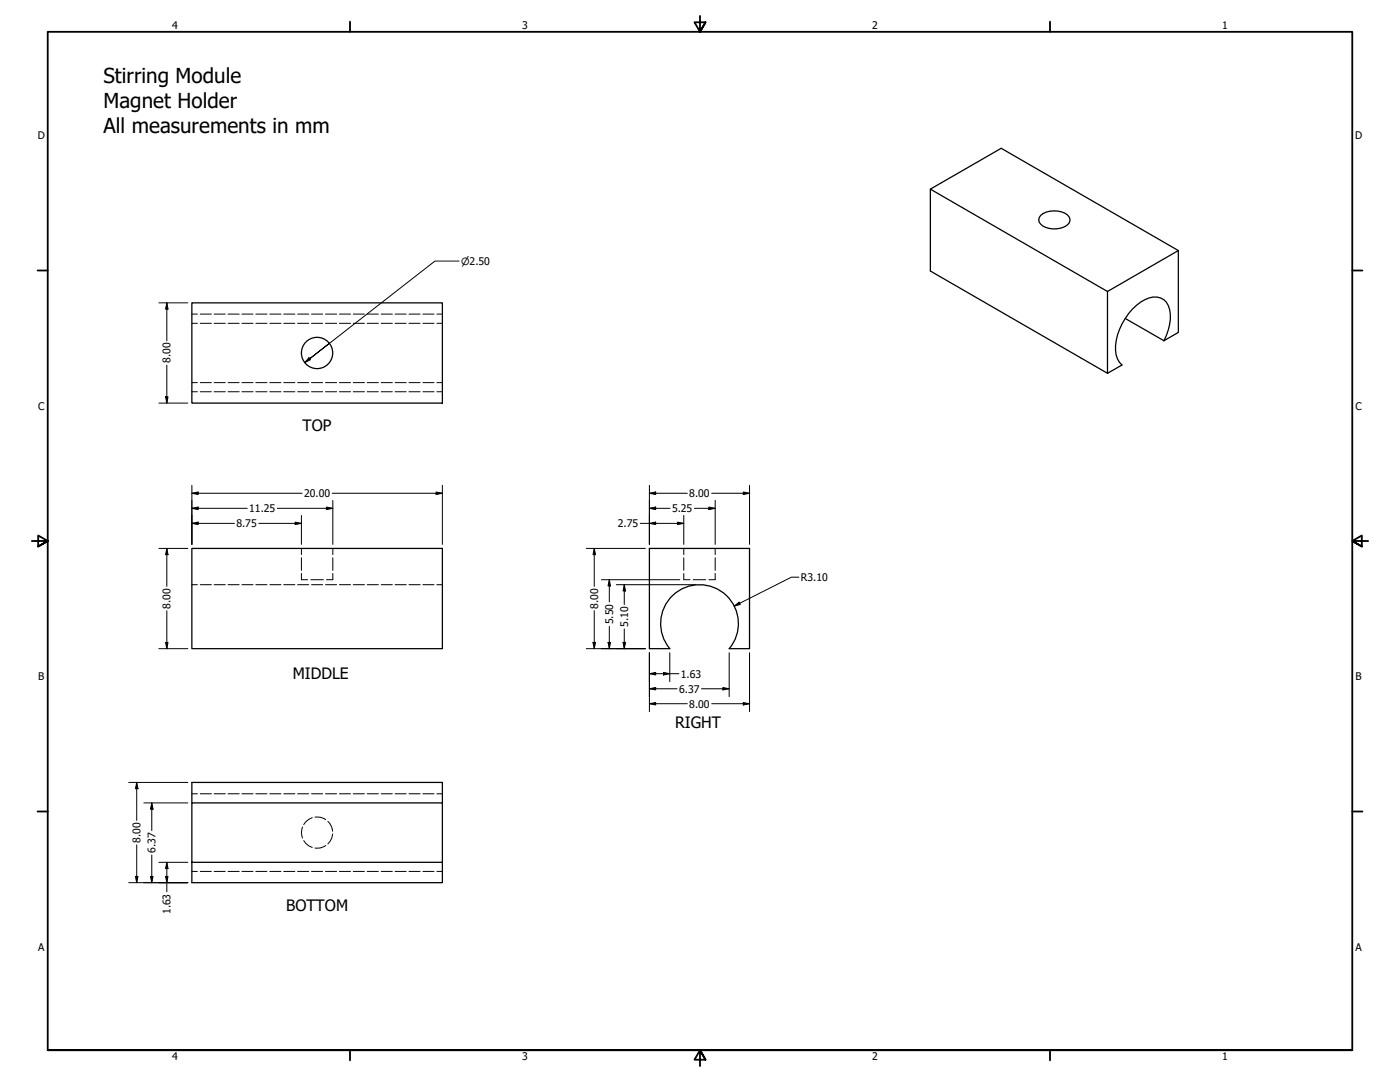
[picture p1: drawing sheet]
<svg xmlns="http://www.w3.org/2000/svg" width="559mm" height="432mm" viewBox="0 0 559 432" stroke-linecap="round" stroke-linejoin="round" font-family="sans-serif">
<!-- layer: Hidden (ANSI) -->
<g fill="none" stroke="#000" stroke-width=".4">
<path d="M76.6 129h2.2M76.6 125.3h2.2M79.9 129h4.5M79.9 125.3h4.5M85.5 129h4.4M85.5 125.3h4.4M91 129h4.5M91 125.3h4.5M96.6 129h4.4M96.6 125.3h4.4M102.1 129h4.5M102.1 125.3h4.5"/>
<path d="M107.7 129h4.4M107.7 125.3h4.4M113.2 129h4.5M113.2 125.3h4.5M118.8 129h4.4M118.8 125.3h4.4M124.3 129h4.5M124.3 125.3h4.5M129.9 129h4.5M129.9 125.3h4.5M135.5 129h4.4M135.5 125.3h4.4"/>
<path d="M141 129h4.5M141 125.3h4.5M146.6 129h4.4M146.6 125.3h4.4M152.1 129h4.5M152.1 125.3h4.5M157.7 129h4.4M157.7 125.3h4.4M163.2 129h4.5M163.2 125.3h4.5M168.8 129h4.4M168.8 125.3h4.4"/>
<path d="M174.4 129h2.2M174.4 125.3h2.2M76.6 152.7h2.2M76.6 156.3h2.2M79.9 152.7h4.5M79.9 156.3h4.5M85.5 152.7h4.4M85.5 156.3h4.4M91 152.7h4.5M91 156.3h4.5M96.6 152.7h4.4M96.6 156.3h4.4"/>
<path d="M102.1 152.7h4.5M102.1 156.3h4.5M107.7 152.7h4.4M107.7 156.3h4.4M113.2 152.7h4.5M113.2 156.3h4.5M118.8 152.7h4.4M118.8 156.3h4.4M124.3 152.7h4.5M124.3 156.3h4.5M129.9 152.7h4.5M129.9 156.3h4.5"/>
<path d="M135.5 152.7h4.4M135.5 156.3h4.4M141 152.7h4.5M141 156.3h4.5M146.6 152.7h4.4M146.6 156.3h4.4M152.1 152.7h4.5M152.1 156.3h4.5M157.7 152.7h4.4M157.7 156.3h4.4M163.2 152.7h4.5M163.2 156.3h4.5"/>
<path d="M168.8 152.7h4.4M168.8 156.3h4.4M174.4 152.7h2.2M174.4 156.3h2.2M120.3 218.9v2.5M132.8 218.9v2.5M272.9 218.9v2.5M285.5 218.9v2.5M76.6 233.3h2.2M79.9 233.3h4.5M85.5 233.3h4.4M91 233.3h4.5"/>
<path d="M96.6 233.3h4.4M102.1 233.3h4.5M107.7 233.3h4.4M113.2 233.3h4.5M118.8 233.3h4.4M120.3 228.9v2.5h2.5M120.3 222.6v5M124.1 231.4h5M124.3 233.3h4.5M129.9 233.3h4.5M132.8 228.9v2.5h-2.5M132.8 222.6v5"/>
<path d="M135.5 233.3h4.4M141 233.3h4.5M146.6 233.3h4.4M152.1 233.3h4.5M157.7 233.3h4.4M163.2 233.3h4.5M168.8 233.3h4.4M174.4 233.3h2.2M272.9 228.9v2.5h2.5M272.9 222.6v5M276.7 231.4h5M285.5 228.9v2.5h-2.5"/>
<path d="M285.5 222.6v5M76.6 316.8h2.2M79.9 316.8h4.5M85.5 316.8h4.4M91 316.8h4.5M96.6 316.8h4.4M102.1 316.8h4.5M107.7 316.8h4.4M113.2 316.8h4.5M118.8 316.8h4.4M124.3 316.8h4.5M129.9 316.8h4.5"/>
<path d="M135.5 316.8h4.4M141 316.8h4.5M146.6 316.8h4.4M152.1 316.8h4.5M157.7 316.8h4.4M163.2 316.8h4.5M168.8 316.8h4.4M174.4 316.8h2.2M120.8 330.1a5.3 5.3 0 0 0 0 4.3M121.2 335.4l2 2.2 1.4 .6M124.6 326.3l-1.4 .7-2 2.1M125.7 326.1a5.8 5.8 0 0 1 4.3 1"/>
<path d="M130 337.4a5.5 5.5 0 0 1-4.3 1M130.9 327.8a5.8 5.8 0 0 1 1.9 3.9M132.8 332.8a5.8 5.8 0 0 1-1.9 4M76.6 347.8h2.2M79.9 347.8h4.5M85.5 347.8h4.4M91 347.8h4.5M96.6 347.8h4.4M102.1 347.8h4.5M107.7 347.8h4.4M113.2 347.8h4.5M118.8 347.8h4.4"/>
<path d="M124.3 347.8h4.5M129.9 347.8h4.5M135.5 347.8h4.4M141 347.8h4.5M146.6 347.8h4.4M152.1 347.8h4.5M157.7 347.8h4.4M163.2 347.8h4.5M168.8 347.8h4.4M174.4 347.8h2.2"/>
</g>
<!-- layer: Visible (ANSI) -->
<g fill="none" stroke="#000" stroke-width=".51">
<path d="M371.3 75.5l70.7 40.8 28.3-16.3M415.5 85.9a8.8 8.8 0 0 1 11.2 .6 2.77 2.77 0 0 1-2 4.1 9 9 0 0 1-9.4-1.2 2.36 2.36 0 0 1 .2-3.5zM470.3 100l-70.7-40.8-28.3 16.3v32.7l70.7 40.8 5.8-3.3a9.8 9.8 0 0 1-2.2-9.9 22.7 22.7 0 0 1 13.2-16.9 6.2 6.2 0 0 1 8.3 6.4 20.3 20.3 0 0 1-2.5 10.7M470.3 100v32.7l-5.7 3.3M442 116.3v32.7M76.6 120.9h100v40h-100zM449.1 127.1l15.5 8.9M76.6 218.9h100v40h-100zM259.2 218.9h40v40h-8.1a15.5 15.5 0 0 0-1.2-21.3 15.5 15.5 0 0 0-21.3 0 15.5 15.5 0 0 0-1.2 21.3h-8.2zM76.6 320.4h100v23.7h-100zM76.6 320.4v-8.1h100v8.1M76.6 344.1v8.2h100v-8.2"/>
<circle cx="126.6" cy="140.9" r="6.2"/>
</g>
<!-- layer: Border (ANSI) -->
<g fill="none" stroke="#000" stroke-width=".72">
<path d="M139.7 8.6v4.1M279.4 6.3v6.4l-2.2-3.8h4.4l-2.2 3.8 2.2-3.8M419.1 8.6v4.1M15 107.9h4M539.8 107.9h4M12.7 215.9h6.3l-3.8-2.2v4.4l3.8-2.2-3.8 2.2M546.1 215.9h-6.3l3.8-2.2v4.4l-3.8-2.2 3.8 2.2M15 323.8h4M539.8 323.8h4M19 419.1v-406.4h520.8v406.4h-520.8h520.8M139.7 419.1v4.1M419.1 419.1v4.1"/>
<path d="M281.6 422.9l-2.2-3.8 2.2 3.8h-4.4l2.2-3.8v6.3"/>
</g>
<!-- layer: Dimension (ANSI) -->
<g fill="none" stroke="#000" stroke-width=".4">
<path d="M63.4 120.9h11.6M66.6 120.9l.5 2.5h-1zM66.6 120.9v15.1M66.1 158.4h1l-.5 2.5zM66.6 145.7v15.2M63.4 160.9h11.6M76.6 196.8l2.5-.5v1.1zM76.6 196.8h44M76.6 193.7v23.6M132.6 196.8h44M132.8 199.7v17.6M174.1 196.3l2.5 .5-2.5 .6z"/>
<path d="M176.6 193.7v23.6M259.2 196.8l2.5-.5v1.1zM259.2 196.8h15.1M259.2 193.7v23.6M284.1 196.8h15.1M285.5 199.7v17.6M296.7 196.3l2.5 .5-2.5 .6zM299.2 193.7v23.6M63.4 218.9h11.6M66.6 218.9l.5 2.5h-1zM66.6 218.9v15.1M76.6 208.9l2.5-.5v.9z"/>
<path d="M76.6 202.9l2.5-.5v1zM76.6 208.9h17M76.6 202.9h22.1M103.3 208.9h17M110.7 202.9h22.1M117.8 208.4l2.5 .5-2.5 .4zM120.3 205.7v11.6M130.3 202.4l2.5 .5-2.5 .5zM234 218.9h23.6M237.2 218.9l.5 2.5h-1zM237.2 218.9v15.1M255.6 208.9h17.3"/>
<path d="M259.2 208.9l2.5-.5v.9zM259.2 202.9l2.5-.5v1zM259.2 202.9h8.2M270.4 208.4l2.5 .5-2.5 .4zM272.9 205.7v11.6M277.2 202.9h8.3M283 202.4l2.5 .5-2.5 .5zM240 231.4h31.4M243.2 231.4l.5 2.4h-1zM243.2 231.4v8.8M246 233.3h31.6M249.2 233.3l.5 2.5h-1z"/>
<path d="M249.2 233.3v8M318.9 230.3h-3l-22.9 11.6M63.4 258.9h11.6M66.1 256.4h1l-.5 2.5zM66.6 243.7v15.2M234 258.9h23.6M236.7 256.4h1l-.5 2.5zM237.2 243.7v15.2M242.7 256.4h1l-.5 2.5zM243.2 250v8.9M248.7 256.4h1l-.5 2.5zM249.2 251v7.9"/>
<path d="M293 241.9l2-1.6 .5 .9zM259.2 268.9l2.5-.5v1zM259.2 274.9l2.5-.5v.9zM259.2 268.9h11.8M259.2 260.5v23.5M259.2 274.9h11.1M264.8 268.4l2.5 .5-2.5 .5zM267.3 260.5v11.5M280 274.9h11M288.5 274.4l2.5 .5-2.5 .4zM291 260.5v17.5M299.2 260.5v23.5"/>
<path d="M259.2 280.8l2.5-.4v.9zM259.2 280.8h15.1M284.1 280.8h15.1M296.7 280.4l2.5 .4-2.5 .5zM51.4 312.3h23.6M54.6 312.3l.5 2.4h-1zM54.6 312.3v15.1M54.6 337.1v15.2M57.4 320.4h17.6M60.6 320.4l.5 2.5h-1zM60.6 320.4v11.1M51.4 352.3h23.6"/>
<path d="M54.1 349.8h1l-.5 2.5zM60.1 349.8h1l-.5 2.5zM60.6 341.2v11.1M63.4 344.1h11.6M66.1 349.8h1l-.5 2.5zM66.6 344.1l.5 2.5h-1zM66.6 344.1v11.8"/>
</g>
<g fill="#000">
<path d="M66.6 120.9l.5 2.5h-1z" fill-rule="evenodd"/>
<path d="M66.1 158.4h1l-.5 2.5z" fill-rule="evenodd"/>
<path d="M76.6 196.8l2.5-.5v1.1z" fill-rule="evenodd"/>
<path d="M174.1 196.3l2.5 .5-2.5 .6z" fill-rule="evenodd"/>
<path d="M259.2 196.8l2.5-.5v1.1z" fill-rule="evenodd"/>
<path d="M296.7 196.3l2.5 .5-2.5 .6z" fill-rule="evenodd"/>
<path d="M76.6 208.9l2.5-.5v.9z" fill-rule="evenodd"/>
<path d="M76.6 202.9l2.5-.5v1z" fill-rule="evenodd"/>
<path d="M117.8 208.4l2.5 .5-2.5 .4z" fill-rule="evenodd"/>
<path d="M130.3 202.4l2.5 .5-2.5 .5z" fill-rule="evenodd"/>
<path d="M259.2 208.9l2.5-.5v.9z" fill-rule="evenodd"/>
<path d="M259.2 202.9l2.5-.5v1z" fill-rule="evenodd"/>
<path d="M270.4 208.4l2.5 .5-2.5 .4z" fill-rule="evenodd"/>
<path d="M283 202.4l2.5 .5-2.5 .5z" fill-rule="evenodd"/>
<path d="M66.6 218.9l.5 2.5h-1z" fill-rule="evenodd"/>
<path d="M237.2 218.9l.5 2.5h-1z" fill-rule="evenodd"/>
<path d="M243.2 231.4l.5 2.4h-1z" fill-rule="evenodd"/>
<path d="M249.2 233.3l.5 2.5h-1z" fill-rule="evenodd"/>
<path d="M66.1 256.4h1l-.5 2.5z" fill-rule="evenodd"/>
<path d="M236.7 256.4h1l-.5 2.5z" fill-rule="evenodd"/>
<path d="M242.7 256.4h1l-.5 2.5z" fill-rule="evenodd"/>
<path d="M248.7 256.4h1l-.5 2.5z" fill-rule="evenodd"/>
<path d="M293 241.9l2-1.6 .5 .9z" fill-rule="evenodd"/>
<path d="M259.2 268.9l2.5-.5v1z" fill-rule="evenodd"/>
<path d="M259.2 274.9l2.5-.5v.9z" fill-rule="evenodd"/>
<path d="M264.8 268.4l2.5 .5-2.5 .5z" fill-rule="evenodd"/>
<path d="M288.5 274.4l2.5 .5-2.5 .4z" fill-rule="evenodd"/>
<path d="M259.2 280.8l2.5-.4v.9z" fill-rule="evenodd"/>
<path d="M296.7 280.4l2.5 .4-2.5 .5z" fill-rule="evenodd"/>
<path d="M54.6 312.3l.5 2.4h-1z" fill-rule="evenodd"/>
<path d="M60.6 320.4l.5 2.5h-1z" fill-rule="evenodd"/>
<path d="M54.1 349.8h1l-.5 2.5z" fill-rule="evenodd"/>
<path d="M60.1 349.8h1l-.5 2.5z" fill-rule="evenodd"/>
<path d="M66.1 349.8h1l-.5 2.5z" fill-rule="evenodd"/>
<path d="M66.6 344.1l.5 2.5h-1z" fill-rule="evenodd"/>
</g>
<!-- layer: Symbol (ANSI) -->
<path d="M183.3 104.2h-9.7l-50 39 7.9-6.2M123.3 142.7l.6 .9-2.3 1.1zM123.6 143.2l-2 1.5" fill="none" stroke="#000" stroke-width=".4"/>
<path d="M123.3 142.7l.6 .9-2.3 1.1z" fill-rule="evenodd" fill="#000"/>
<g font-size="8.2">
<text x="41.3" y="33.3">Stirring Module</text>
<text x="41.3" y="43.1">Magnet Holder</text>
<text x="41.3" y="53">All measurements in mm</text>
</g>
<g font-size="6.3">
<text x="120.8" y="172">TOP</text>
<text x="116.8" y="270.8">MIDDLE</text>
<text x="269.5" y="290.5">RIGHT</text>
<text x="114.2" y="363.4">BOTTOM</text>
</g>
<g font-size="4.2">
<text x="68.7" y="11.7">4</text>
<text x="208.4" y="11.7">3</text>
<text x="348.1" y="11.7">2</text>
<text x="487.8" y="11.7">1</text>
<text x="15.1" y="55.5">D</text>
<text x="540.9" y="55.5">D</text>
<text x="68.1" y="144.9" transform="rotate(-90 68.1 144.9)">8.00</text>
<text x="15.2" y="163.4">C</text>
<text x="541" y="163.4">C</text>
<text x="121.4" y="198.4">20.00</text>
<text x="275.1" y="198.4">8.00</text>
<text x="99.5" y="204.4">11.25</text>
<text x="268.2" y="204.4">5.25</text>
<text x="94.4" y="210.4">8.75</text>
<text x="246.6" y="210.4">2.75</text>
<text x="319.7" y="231.9">R3.10</text>
<text x="68.1" y="243" transform="rotate(-90 68.1 243)">8.00</text>
<text x="238.7" y="243" transform="rotate(-90 238.7 243)">8.00</text>
<text x="244.7" y="249.2" transform="rotate(-90 244.7 249.2)">5.50</text>
<text x="250.7" y="250.2" transform="rotate(-90 250.7 250.2)">5.10</text>
<text x="15.3" y="271.4">B</text>
<text x="271.8" y="270.4">1.63</text>
<text x="541.1" y="271.4">B</text>
<text x="271.1" y="276.4">6.37</text>
<text x="275.1" y="282.4">8.00</text>
<text x="56.1" y="336.3" transform="rotate(-90 56.1 336.3)">8.00</text>
<text x="62.1" y="340.4" transform="rotate(-90 62.1 340.4)">6.37</text>
<text x="68.1" y="364.8" transform="rotate(-90 68.1 364.8)">1.63</text>
<text x="15.2" y="379.3">A</text>
<text x="541" y="379.3">A</text>
<text x="68.7" y="423.2">4</text>
<text x="208.4" y="423.2">3</text>
<text x="348.1" y="423.2">2</text>
<text x="487.8" y="423.2">1</text>
</g>
<text font-size="4" x="184.1" y="105.7">⌀2.50</text>
</svg>
